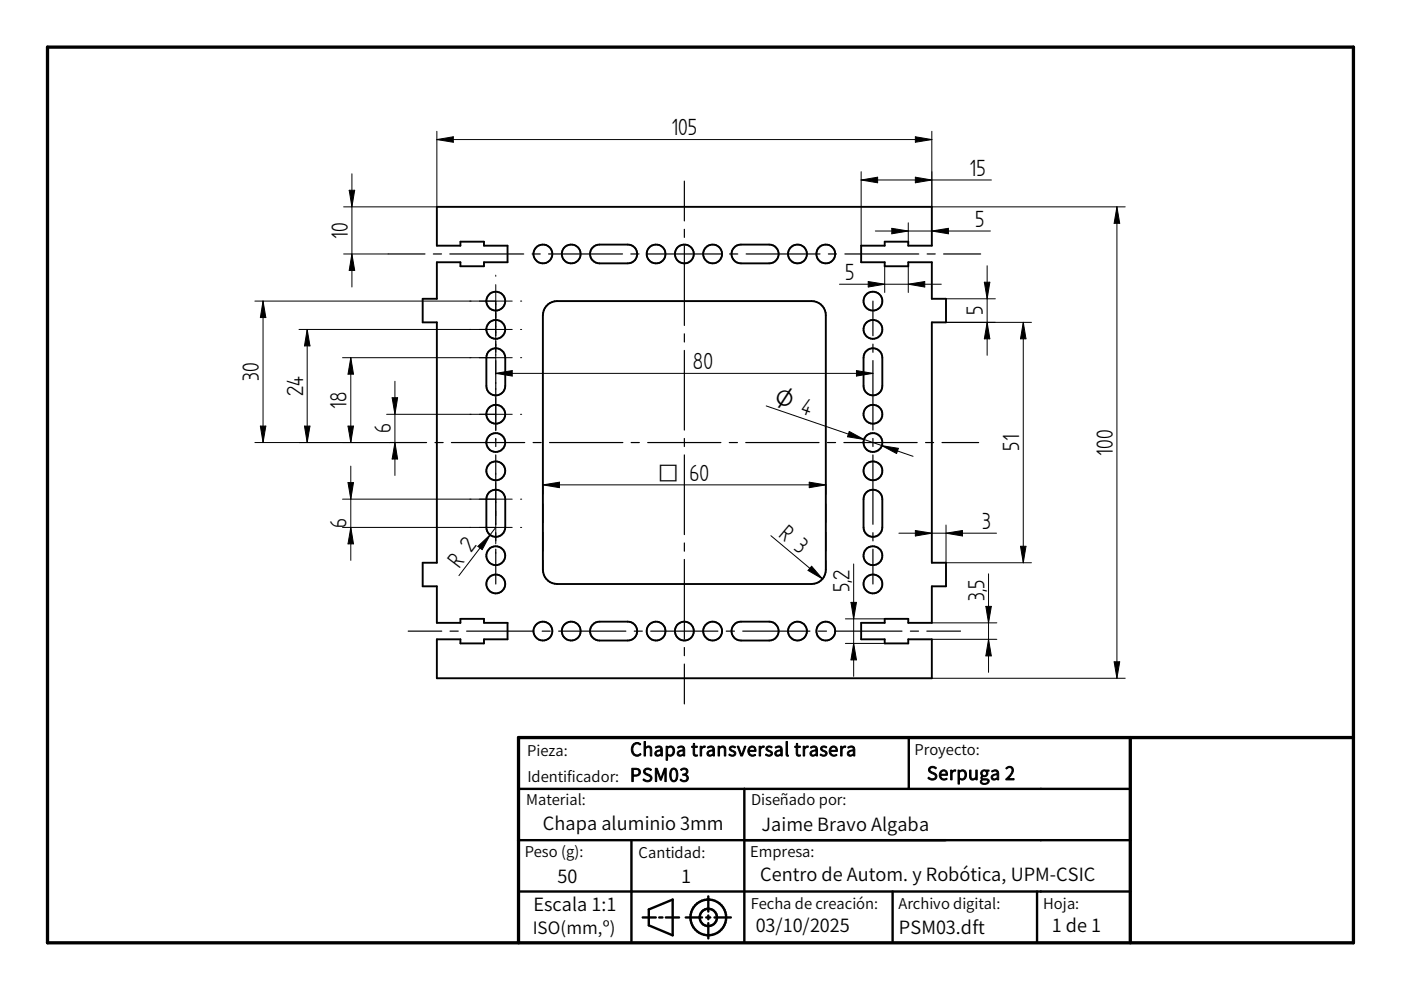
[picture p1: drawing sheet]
<svg xmlns="http://www.w3.org/2000/svg" width="297mm" height="210mm" viewBox="0 0 297 210" stroke-linecap="round" stroke-linejoin="round" font-family="sans-serif">
<path d="M10.1 10h276.9v189.9h-276.9zM239.6 156.4v43.5M287 156.4h-177.1v43.5" fill="none" stroke="#000" stroke-width=".7"/>
<g fill="none" stroke="#000" stroke-width=".51">
<path d="M192.7 156.4v10.9M109.9 167.3h129.7M109.9 178.1h129.7M133.9 178.1v21.8M157.8 167.3v32.6M109.9 189h129.7M136.3 194.5h2.7M137.6 192.8l5-2.1v7.6l-5-2.1zM139.8 194.5h.7M141.2 194.5h2.8M145.4 194.5h3.4M149.7 194.5h.9"/>
<path d="M150.2 190.1v3.2M150.2 194.1v.8M150.2 195.7v3.3M151.5 194.5h3.5M189.2 189v10.9M219.9 189v10.9"/>
<circle cx="150.2" cy="194.5" r="3.8"/>
<circle cx="150.2" cy="194.5" r="1.84"/>
</g>
<g fill="none" stroke="#000" stroke-width=".4">
<path d="M92.6 43.9h105v8.2h-5v-.9h-5v.9h-5v3.5h5v.9h5v-.9h5v7.8h3v4.9h-3v51h3v5h-3v7.8h-5v-.9h-5v.9h-5v3.5h5v.8h5v-.8h5v8.2h-105v-8.2h5v.8h5v-.8h5v-3.5h-5v-.9h-5v.9h-5v-7.8h-3v-5h3v-51h-3v-4.9h3v-7.8h5v.9h5v-.9h5v-3.5h-5v-.9h-5v.9h-5zM125.6 52.5a2.01 2.01 0 0 1 1.5-.6h6a1.99 1.99 0 0 1 2 1.9 1.99 1.99 0 0 1-2 2h-6a1.99 1.99 0 0 1-1.8-1.1 1.99 1.99 0 0 1 .3-2.2zM155.6 52.5a1.92 1.92 0 0 1 1.5-.6h6a1.99 1.99 0 0 1 2 1.9 1.99 1.99 0 0 1-2 2h-6a1.99 1.99 0 0 1-1.8-1.1 1.99 1.99 0 0 1 .3-2.2zM103.8 74.4a2 2 0 0 1 2.1-.4 2 2 0 0 1 1.2 1.8v6a2 2 0 0 1-2 2 2 2 0 0 1-2-2v-6a1.92 1.92 0 0 1 .7-1.4zM116.2 64.5a3.2 3.2 0 0 1 1.9-.7h54a3 3 0 0 1 3 3v54a3 3 0 0 1-3 3h-54a3 3 0 0 1-3-3v-54a3.1 3.1 0 0 1 1.1-2.3zM183.7 74.4a1.98 1.98 0 0 1 2.2-.4 1.98 1.98 0 0 1 1.2 1.8v6a1.99 1.99 0 0 1-2 2 1.99 1.99 0 0 1-2-2v-6a1.92 1.92 0 0 1 .6-1.4zM103.8 104.3a2.02 2.02 0 0 1 2.1-.3 2.02 2.02 0 0 1 1.2 1.8v6a2 2 0 0 1-2 2 2 2 0 0 1-2-2v-6a2.01 2.01 0 0 1 .7-1.5zM183.7 104.3a2 2 0 0 1 2.2-.3 2 2 0 0 1 1.2 1.8v6a1.99 1.99 0 0 1-2 2 1.99 1.99 0 0 1-2-2v-6a2.01 2.01 0 0 1 .6-1.5zM125.6 132.5a1.93 1.93 0 0 1 1.5-.7h6a2 2 0 0 1 2 2 2 2 0 0 1-2 2h-6a1.99 1.99 0 0 1-1.8-1.2 1.99 1.99 0 0 1 .3-2.1zM155.6 132.5a1.85 1.85 0 0 1 1.5-.7h6a2 2 0 0 1 2 2 2 2 0 0 1-2 2h-6a1.99 1.99 0 0 1-1.8-1.2 1.99 1.99 0 0 1 .3-2.1z"/>
<circle cx="115.1" cy="53.8" r="2"/>
<circle cx="121.1" cy="53.8" r="2"/>
<circle cx="139.1" cy="53.8" r="2"/>
<circle cx="145.1" cy="53.8" r="2.01"/>
<circle cx="151.1" cy="53.8" r="2"/>
<circle cx="169.1" cy="53.8" r="2"/>
<circle cx="175.1" cy="53.8" r="2"/>
<circle cx="105.1" cy="69.8" r="2"/>
<circle cx="105.1" cy="63.8" r="2"/>
<circle cx="185.1" cy="63.8" r="2"/>
<circle cx="185.1" cy="69.8" r="2"/>
<circle cx="105.1" cy="99.8" r="2"/>
<circle cx="105.1" cy="87.8" r="2"/>
<circle cx="105.1" cy="93.8" r="2.01"/>
<circle cx="185.1" cy="87.8" r="2"/>
<circle cx="185.1" cy="99.8" r="2"/>
<circle cx="185.1" cy="93.8" r="2"/>
<circle cx="105.1" cy="117.8" r="2"/>
<circle cx="185.1" cy="117.8" r="2"/>
<circle cx="105.1" cy="123.8" r="2"/>
<circle cx="115.1" cy="133.8" r="2"/>
<circle cx="121.1" cy="133.8" r="2"/>
<circle cx="139.1" cy="133.8" r="2"/>
<circle cx="145.1" cy="133.8" r="2"/>
<circle cx="151.1" cy="133.8" r="2"/>
<circle cx="169.1" cy="133.8" r="2"/>
<circle cx="175.1" cy="133.8" r="2"/>
<circle cx="185.1" cy="123.8" r="2"/>
</g>
<g fill="none" stroke="#000" stroke-width=".25">
<path d="M145.1 38.4v8.4M82.3 53.8h7.8M91.9 53.8h1.7M95.4 53.8h15.6M112.8 53.8h1.8M116.3 53.8h15.7M133.7 53.8h1.8M137.3 53.8h15.6M145.1 48.6v1.7M145.1 52.1v16.9M154.7 53.8h1.7M158.2 53.8h15.7"/>
<path d="M175.6 53.8h1.8M179.1 53.8h15.7M196.6 53.8h1.7M200.1 53.8h7.8M105.1 63.8v7.4M105.1 73v1.7M105.1 76.5v14.7M145.1 70.8v1.7M145.1 74.3v16.9M185.1 63.8v7.4M185.1 73v1.7M185.1 76.5v14.7"/>
<path d="M82.7 93.8h7.7M92.2 93.8h1.8M95.7 93.8h15.5M105.1 93v1.7M105.1 96.5v14.7M113 93.8h1.7M116.5 93.8h15.6M133.8 93.8h1.7M137.3 93.8h15.5M145.1 93v1.7M145.1 96.5v16.8M154.6 93.8h1.8"/>
<path d="M158.1 93.8h15.5M175.4 93.8h1.8M178.9 93.8h15.6M185.1 93v1.7M185.1 96.5v14.7M196.2 93.8h1.7M199.7 93.8h7.8M105.1 112.9v1.8M105.1 116.4v7.4M115.1 102.8v2M115.1 106.8v4M115.1 112.8v4"/>
<path d="M115.1 118.8v2M145.1 115.1v1.8M145.1 118.6v16.9M175.1 102.8v2M175.1 106.8v4M175.1 112.8v4M175.1 118.8v2M185.1 112.9v1.8M185.1 116.4v7.4M86.5 133.8h7.2M95.4 133.8h1.8M98.9 133.8h14.3"/>
<path d="M115 133.8h1.7M118.4 133.8h14.3M134.5 133.8h1.7M138 133.8h14.2M145.1 137.3v1.7M154 133.8h1.7M157.5 133.8h14.2M173.5 133.8h1.7M177 133.8h14.2M193 133.8h1.8M196.5 133.8h7.1M145.1 140.8v8.4"/>
</g>
<g fill="none" stroke="#000" stroke-width=".21">
<path d="M74.6 36.9v24M92.6 27.8v16.1h-19.7M92.6 29.6l3.5-.6v1.2zM92.6 29.6h105M182.6 38.2h27.6M182.6 36.4v15.7M182.6 38.2l3.5-.6v1.2zM194.1 29l3.5 .6-3.5 .6zM194.1 37.6l3.5 .6-3.5 .6zM197.6 27.8v16.1h41M72.9 53.8h9.4M74 40.3h1.2l-.6 3.6z"/>
<path d="M74.6 53.8l.6 3.5h-1.2zM105.1 58.3v.1M105.1 58.5v.1M184.1 59.7l3.5 .6-3.5 .6zM185.6 49h24.4M187.6 56.5v5.5M189.1 48.4l3.5 .6-3.5 .6zM192.6 47.2v4.5M192.6 56v6M197.6 49l3.5-.6v1.2zM208.7 59.8h1.2l-.6 3.6zM209.3 56.3v19"/>
<path d="M236.8 43.9l.6 3.4h-1.2zM236.8 43.9v99.9M54 63.8h54.6M55.8 63.8l.6 3.5h-1.2zM55.8 63.8v30M63.4 69.8h45.2M65.1 69.8v24M65.1 69.8l.6 3.5h-1.1zM72.6 75.8h36M74.4 75.8v18M74.4 75.8l.5 3.5h-1.1zM105.1 60.3v19"/>
<path d="M105.1 79.2h80M105.1 79.2l3.5-.6v1.1zM110.4 63.8h.1M110.4 69.8h.1M110.4 75.8h.1M110.5 63.8h.1M110.5 69.8h.1M110.5 75.8h.1M178 60.3h21.6M181.6 78.6l3.5 .6-3.5 .5zM192.6 60.3l3.5-.6v1.2zM200.6 63.4h10.4"/>
<path d="M200.6 68.3h18.1M209.3 68.3l.6 3.5h-1.2zM217 68.3l.5 3.5h-1.1zM217 68.3v51M54 93.8h28.7M55.2 90.3h1.2l-.6 3.5zM64.6 90.3h1.1l-.6 3.5zM73.8 90.3h1.1l-.5 3.5zM74.4 98.8v20M82 87.8h26.6M83.1 84.3h1.2l-.6 3.5zM83.7 80.8v20"/>
<path d="M83.7 93.8l.6 3.5h-1.2zM105.1 81.1v.1M105.1 81.3h.1M105.1 82.3v.1M105.1 82.5v.1M105.1 84.3v7M105.1 93.1h.1M105.1 93.2v.1M110.4 87.8h.1M110.5 87.8h.1M162.5 86.1l20.7 7.1M180.1 91.5l3.1 1.7-3.5-.6z"/>
<path d="M183.2 93.2l10.4 3.6M187 94.5l3.5 .6-.4 1.1zM72.6 111.8h36M72.6 105.8h36M73.8 102.3h1.1l-.5 3.5zM74.4 111.8l.5 3.5h-1.1zM101.3 115.8l2.6-2.4-1.7 3.1zM105.1 100.3v.1M105.1 100.5v.1M105.1 102.3v13M105.1 117.1h.1M105.1 117.2v.1"/>
<path d="M105.1 111.8l-7.8 10.2M110.4 111.8h.1M110.4 105.8h.1M110.5 111.8h.1M110.5 105.8h.1M115.1 102.8h60M115.1 102.8l3.5-.6v1.2zM163.4 113.6l11 9.1M171.6 102.2l3.5 .6-3.5 .6zM181 119.6v23.8M190.6 113.1h20.7M194.1 112.5l3.5 .6-3.5 .5z"/>
<path d="M200.6 111.3v8h18.1M200.6 113.1l3.5-.6v1.1zM216.4 115.8h1.1l-.5 3.5zM172.1 120.1l2.3 2.6-3.1-1.8zM179.2 131.2h8.4M179.2 136.4h8.4M180.4 127.7h1.2l-.6 3.5zM181 136.4l.6 3.5h-1.2zM197.6 132.1h13.7M197.6 135.6h13.7M209 128.6h1.2l-.6 3.5zM209.6 121.7v20.9"/>
<path d="M209.6 135.6l.6 3.5h-1.2zM197.6 143.8h41M236.2 140.3h1.2l-.6 3.5z"/>
</g>
<g fill="#000">
<path d="M92.6 29.6l3.5-.6v1.2zM182.6 38.2l3.5-.6v1.2zM194.1 29l3.5 .6-3.5 .6zM194.1 37.6l3.5 .6-3.5 .6zM74.6 53.8l.6 3.5h-1.2zM74 40.3h1.2l-.6 3.6zM189.1 48.4l3.5 .6-3.5 .6zM197.6 49l3.5-.6v1.2zM208.7 59.8h1.2l-.6 3.6zM236.8 43.9l.6 3.4h-1.2zM55.8 63.8l.6 3.5h-1.2zM65.1 69.8l.6 3.5h-1.1z"/>
<path d="M74.4 75.8l.5 3.5h-1.1zM105.1 79.2l3.5-.6v1.1zM181.6 78.6l3.5 .6-3.5 .5zM184.1 59.7l3.5 .6-3.5 .6zM192.6 60.3l3.5-.6v1.2zM209.3 68.3l.6 3.5h-1.2zM217 68.3l.5 3.5h-1.1zM55.2 90.3h1.2l-.6 3.5zM64.6 90.3h1.1l-.6 3.5zM73.8 90.3h1.1l-.5 3.5zM83.1 84.3h1.2l-.6 3.5zM83.7 93.8l.6 3.5h-1.2z"/>
<path d="M180.1 91.5l3.1 1.7-3.5-.6zM187 94.5l3.5 .6-.4 1.1zM73.8 102.3h1.1l-.5 3.5zM74.4 111.8l.5 3.5h-1.1zM101.3 115.8l2.6-2.4-1.7 3.1zM115.1 102.8l3.5-.6v1.2zM171.6 102.2l3.5 .6-3.5 .6zM194.1 112.5l3.5 .6-3.5 .5zM200.6 113.1l3.5-.6v1.1zM216.4 115.8h1.1l-.5 3.5zM172.1 120.1l2.3 2.6-3.1-1.8zM180.4 127.7h1.2l-.6 3.5z"/>
<path d="M181 136.4l.6 3.5h-1.2zM209 128.6h1.2l-.6 3.5zM209.6 135.6l.6 3.5h-1.2zM236.2 140.3h1.2l-.6 3.5z"/>
</g>
<g font-size="5.6">
<text x="142.4" y="28.7">105</text>
<text x="205.6" y="37.3">15</text>
<text x="73.7" y="50.6" transform="rotate(-90 73.7 50.6)">10</text>
<text x="206.8" y="48.1">5</text>
<text x="179.2" y="59.4">5</text>
<text x="208.4" y="66.8" transform="rotate(-90 208.4 66.8)">5</text>
<text x="54.9" y="80.8" transform="rotate(-90 54.9 80.8)">30</text>
<text x="64.3" y="83.9" transform="rotate(-90 64.3 83.9)">24</text>
<text x="146.9" y="78.3">80</text>
<text x="73.5" y="86.7" transform="rotate(-90 73.5 86.7)">18</text>
<text x="82.8" y="91.9" transform="rotate(-90 82.8 91.9)">6</text>
<text x="216.1" y="95.5" transform="rotate(-90 216.1 95.5)">51</text>
<text x="146.2" y="101.9">60</text>
<text x="235.9" y="96.6" transform="rotate(-90 235.9 96.6)">100</text>
<text x="73.5" y="111.8" transform="rotate(-90 73.5 111.8)">6</text>
<text x="164.9" y="113.7" transform="rotate(40 164.9 113.7)">R 3</text>
<text x="208.2" y="112.2">3</text>
<text x="97.4" y="120.5" transform="rotate(-53 97.4 120.5)">R 2</text>
<text x="180.1" y="125.6" transform="rotate(-90 180.1 125.6)">5,2</text>
<text x="208.7" y="127.3" transform="rotate(-90 208.7 127.3)">3,5</text>
</g>
<g font-size="5.4">
<text x="163.9" y="85.6" transform="rotate(19 163.9 85.6)">O 4</text>
<text x="139.8" y="101.9">q</text>
</g>
<g font-size="3.9">
<text x="133.6" y="160.3">Chapa transversal trasera</text>
<text x="133.6" y="165.7">PSM03</text>
<text x="196.5" y="165.4">Serpuga 2</text>
<text x="115.1" y="176">Chapa aluminio 3mm</text>
<text x="161.4" y="176.1">Jaime Bravo Algaba</text>
<text x="118.2" y="187.2">50</text>
<text x="144.4" y="187.2">1</text>
<text x="161.2" y="186.8">Centro de Autom. y Robótica, UPM-CSIC</text>
<text x="113.1" y="193.3">Escala 1:1</text>
<text x="160.2" y="197.7">03/10/2025</text>
<text x="190.6" y="197.9">PSM03.dft</text>
<text x="223" y="197.6">1 de 1</text>
</g>
<text font-size="3.6" x="112.9" y="197.9">ISO(mm,º)</text>
<g font-size="3.1">
<text x="111.8" y="160.2">Pieza:</text>
<text x="193.9" y="160.1">Proyecto:</text>
<text x="111.8" y="165.7">Identificador:</text>
<text x="111.6" y="170.8">Material:</text>
<text x="159.3" y="170.8">Diseñado por:</text>
<text x="111.2" y="181.7">Peso (g):</text>
<text x="135.4" y="182">Cantidad:</text>
<text x="159" y="181.8">Empresa:</text>
<text x="159.2" y="192.7">Fecha de creación:</text>
<text x="190.5" y="192.7">Archivo digital:</text>
<text x="221.2" y="192.7">Hoja:</text>
</g>
</svg>
